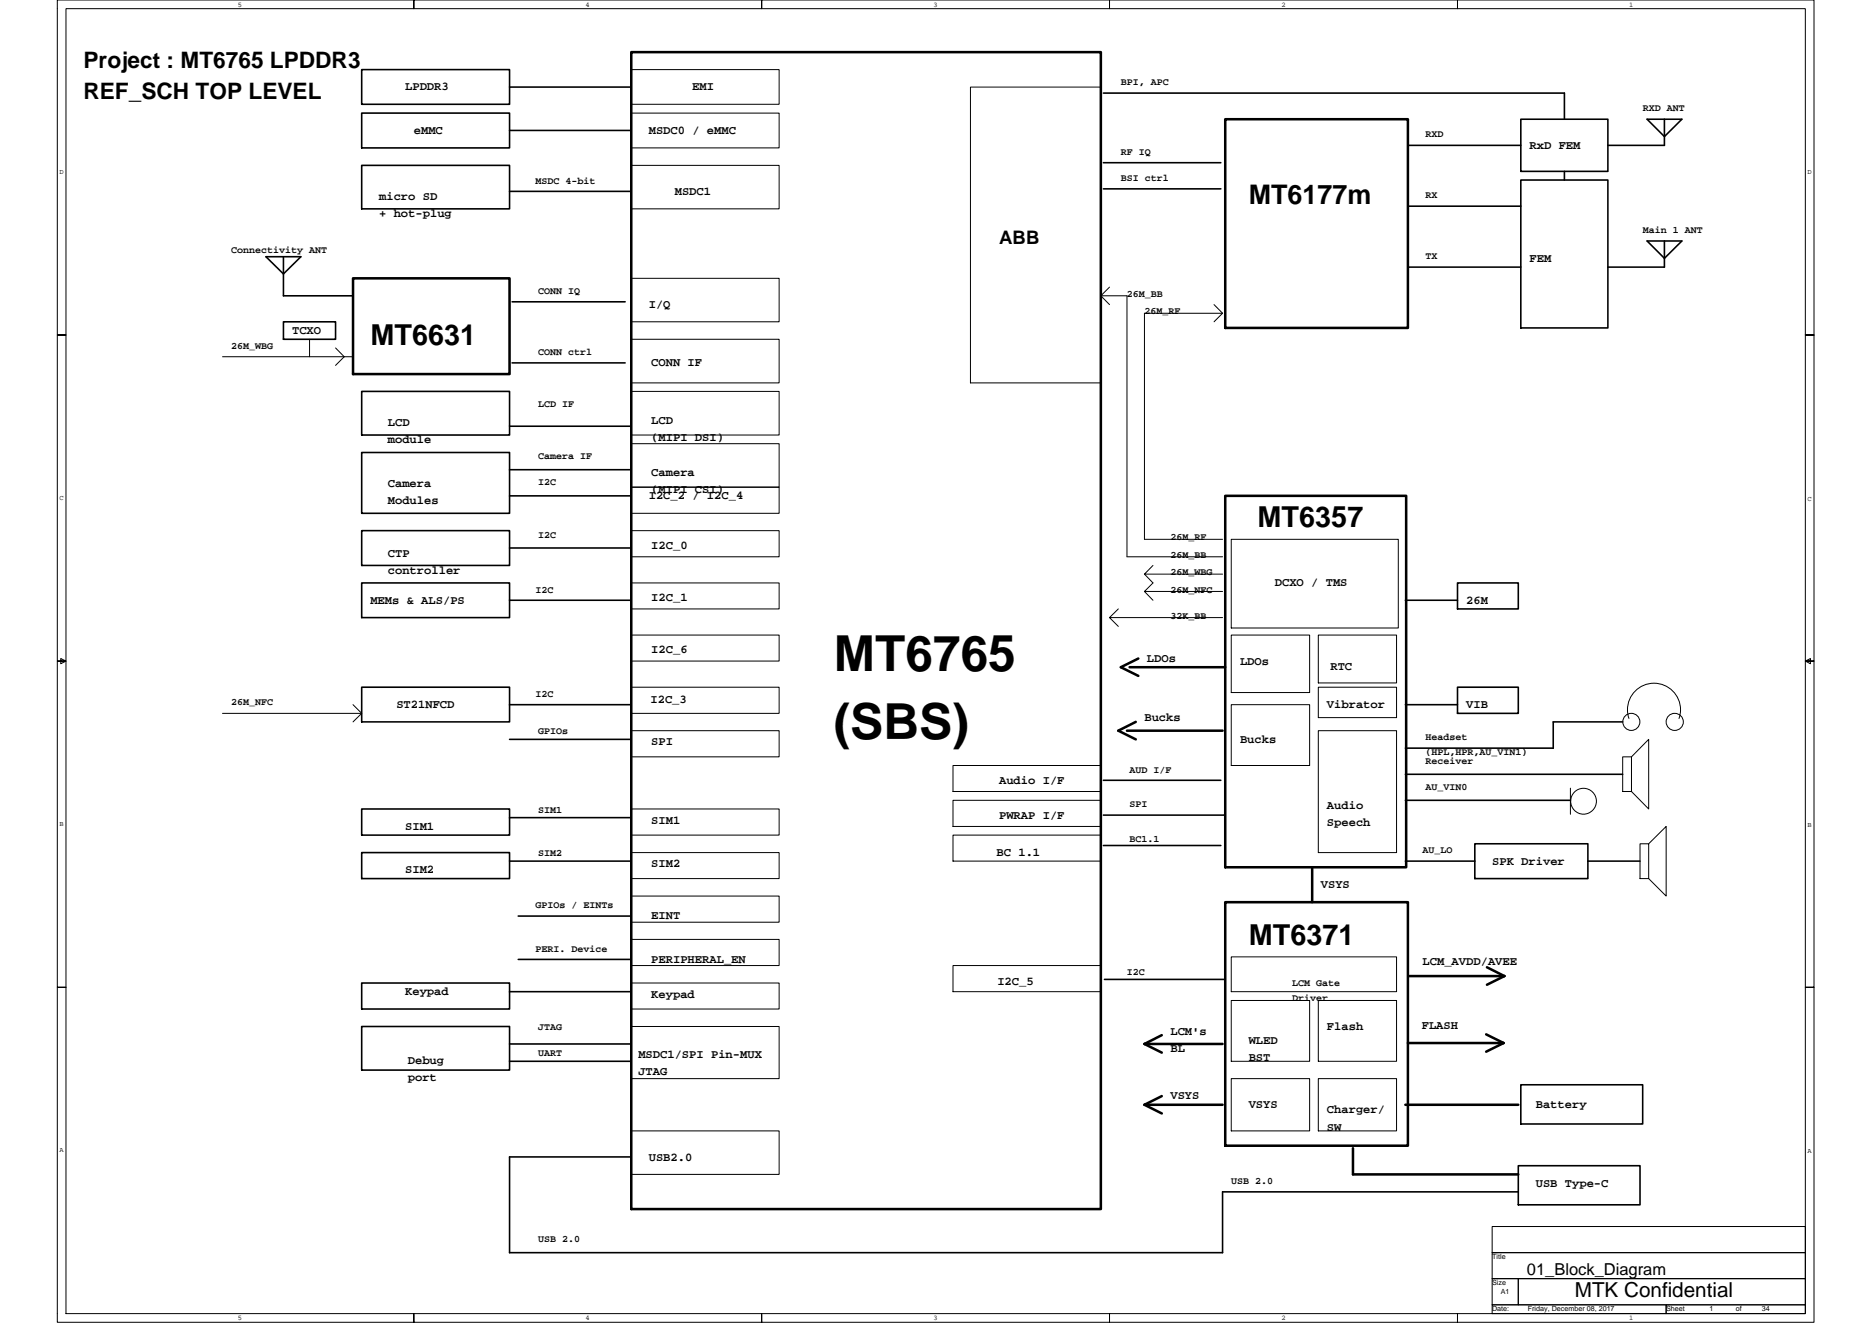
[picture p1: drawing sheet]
<svg xmlns="http://www.w3.org/2000/svg" width="297mm" height="210mm" viewBox="0 0 297 210" stroke-linecap="round" stroke-linejoin="round" font-family="sans-serif">
<g fill="none" stroke="#000" stroke-width=".25">
<path d="M57.4 17.9h23.5v5.6h-23.5zM57.4 11h23.5v5.6h-23.5zM80.9 13.8h19.3M175.2 14.8h73.2v4.1M241.4 18.9h13.9v8.3h-13.9zM261.5 18.9h5.5l-2.8 2.8zM264.2 18.9v4.2h-8.9M57.4 26.2h23.5v6.9h-23.5zM80.9 20.7h19.3M80.9 30.4h19.3M175.2 25.8h18.6M175.2 30h18.6"/>
<path d="M223.5 23.1h17.9M223.5 32.7h17.9M241.4 28.6h13.9v23.4h-13.9zM248.4 27.2v1.4M261.5 38.2h5.5l-2.8 2.8zM264.2 38.2v4.2h-8.9M42.2 40.7h5.6l-2.8 2.8zM45 40.7v6.2h11M45 51.1h8.3v2.7h-8.3zM81.3 47.9h17.9M81.3 57.6h17.9M223.5 42.4h17.9"/>
<path d="M57.4 62.1h23.5v6.9h-23.5zM57.4 71.8h23.5v9.7h-23.5zM80.9 67.6h19.3M80.9 74.5h19.3M80.9 78.7h19.3M57.4 84.2h23.5v5.5h-23.5zM57.4 92.5h23.5v5.5h-23.5zM80.9 87h19.3M80.9 95.3h19.3M223.1 95.3h8.3M231.4 92.5h9.6v4.1h-9.6zM57.4 109.1h23.5v5.5h-23.5z"/>
<path d="M80.9 111.8h19.3M80.9 117.3h19.3M223.1 111.8h8.3M231.4 109.1h9.6v4.1h-9.6zM257.6 114.6h-11v4.1h-23.5M57.4 128.4h23.5v4.1h-23.5zM57.4 135.3h23.5v4.1h-23.5zM80.9 129.8h19.3M80.9 136.7h19.3M175.2 129.4h19.3M175.2 134.2h18.6M175.2 123.8h18.6"/>
<path d="M223.1 136.7h11M223.1 122.9h34.5M223.1 127h26.2M234.1 133.9h18v5.5h-18zM252.1 136.7h8.3M57.4 156h23.5v4.1h-23.5zM80.9 157.4h19.3M82.3 145.4h17.9M82.3 152.3h17.9M175.3 155.4h19.1M57.4 162.9h23.5v6.9h-23.5zM80.9 165.7h19.3"/>
<path d="M80.9 168.4h19.3M241.4 172.2h19.4v6.2h-19.4zM100.2 183.6h-19.3v15.2h113.2v-9.6h46.9M241 185h19.4v6.2h-19.4z"/>
</g>
<g fill="none" stroke="#000" stroke-width=".16">
<path d="M9.1 0h56.6v1.4v-1.4h55.2v1.4v-1.4h55.2v1.4v-1.4h55.3v1.4v-1.4h56.6v53.2h-1.4h1.4v51.7h-1.4l.8-.4v.8l-.8-.4h1.4v51.8h-1.4h1.4v53.2h-56.6v-1.4v1.4h-55.3v-1.4v1.4h-55.2v-1.4v1.4h-55.2v-1.4v1.4h-56.6v-53.2h1.4h-1.4v-51.8h1.4l-.9-.4v.8l.9-.4h-1.4v-51.7h1.4h-1.4zM10.5 1.4h276.1v207.1h-276.1zM100.2 17.9h23.5v5.6h-23.5zM100.2 11h23.5v5.6h-23.5zM154.1 13.8h20.7v47h-20.7zM100.2 26.2h23.5v6.9h-23.5zM35.3 56.6h20.7M49.1 53.8v2.8M53.3 55.2l1.3 1.4-1.3 1.4M100.2 44.2h23.5v6.9h-23.5zM100.2 53.8h23.5v7h-23.5zM174.8 46.9h4.1v41.5h15.2"/>
<path d="M174.8 46.9l1.3 1.4M176.1 45.6l-1.3 1.3M192.7 48.3l1.4 1.4M194.1 49.7h-12.4v35.9h12.4M194.1 49.7l-1.4 1.4M100.2 62.1h23.5v6.9h-23.5zM100.2 70.4h23.5v6.9h-23.5zM100.2 77.3h23.5v4.2h-23.5zM100.2 84.2h23.5v4.2h-23.5zM100.2 92.5h23.5v4.1h-23.5zM177.5 96.6l-1.4 1.4M181.7 91.1l1.3 1.4-1.3 1.4h12.4"/>
<path d="M181.7 93.9l1.3 1.4M183 89.7l-1.3 1.4h12.4M194.1 98h-18l1.4 1.4M195.5 85.6h26.5v14.1h-26.5zM35.3 113.2h22.1M56 111.8l1.4 1.4M57.4 113.2l-1.4 1.4M100.2 109.1h23.5v4.1h-23.5zM100.2 116h23.5v4.1h-23.5zM100.2 100.8h23.5v4.1h-23.5zM195.5 100.8h12.4v9.1h-12.4zM195.5 111.8h12.4v9.7h-12.4z"/>
<path d="M209.3 100.8h12.4v7.6h-12.4zM209.3 109.1h12.4v4.8h-12.4zM209.3 116h12.4v19.3h-12.4zM258.6 114a4.2 4.2 0 0 1 4-5.6 4.2 4.2 0 0 1 3.9 5.6M100.2 128.4h23.5v4.1h-23.5zM100.2 135.3h23.5v4.1h-23.5zM151.3 121.5h23.5v4.1h-23.5zM151.3 127h23.5v4.2h-23.5zM151.3 132.5h23.5v4.2h-23.5zM249.3 125.1v4.1M257.6 120.1h1.4v5.5h-1.4zM259 120.1l2.7-2.8v11.1l-2.7-2.8"/>
<path d="M260.4 133.9h1.3v5.5h-1.3zM261.7 133.9l2.8-2.7v11l-2.8-2.8M100.2 142.2h23.5v4.2h-23.5zM100.2 156h23.5v4.1h-23.5zM100.2 149.1h23.5v4.1h-23.5zM151.3 153.2h23.5v4.2h-23.5zM195.5 151.9h26.2v5.5h-26.2zM195.5 158.8h12.4v9.6h-12.4zM209.3 158.8h12.4v9.6h-12.4zM100.2 162.9h23.5v8.3h-23.5zM100.2 179.5h23.5v6.9h-23.5zM195.5 171.2h12.4v8.3h-12.4z"/>
<path d="M209.3 171.2h12.4v8.3h-12.4zM236.9 194.7h49.7v4.1h-49.7zM236.9 198.8h49.7v4.1h-49.7zM236.9 207.1h27.6v1.4h-27.6zM236.9 202.9h4.1v4.2h-4.1zM241 202.9h45.6v4.2h-45.6zM264.5 207.1h22.1v1.4h-22.1z"/>
<circle cx="259" cy="114.6" r="1.36"/>
<circle cx="265.9" cy="114.6" r="1.36"/>
<circle cx="251.4" cy="127.2" r="2.05"/>
</g>
<g fill="none" stroke="#000" stroke-width=".4">
<path d="M100.2 8.3h74.6v183.6h-74.6zM194.5 18.9h29v33.1h-29zM56 44.2h24.9v15.2h-24.9zM194.5 78.7h28.7v58.9h-28.7zM178.9 116h15.2M179.3 105.9h15.2M180.3 114.6l-2.8 1.4 2.8 1.3M180.7 104.5l-2.8 1.4 2.8 1.4M208.3 137.6v5.6M194.5 143.2h29v38.6h-29zM223.6 154.9h15.2M236.1 153.5l2.7 1.4"/>
<path d="M238.8 154.9l-2.7 1.4M181.7 175.3h12.4M181.7 165.7h12.4M181.7 175.3l2.7 1.4M181.7 165.7l2.7 1.4M184.4 174l-2.7 1.3M184.4 164.3l-2.7 1.4M223.1 175.3h17.9M223.5 165.5h15.2M235.9 164.2l2.8 1.3M238.7 165.5l-2.8 1.4M214.8 182.2v4.2h26.2"/>
</g>
<g font-size="7.9">
<text x="132.4" y="106.4">MT6765</text>
<text x="132.4" y="117.3">(SBS)</text>
</g>
<g font-size="4.6">
<text x="58.8" y="54.7">MT6631</text>
<text x="199.6" y="83.7">MT6357</text>
<text x="198.2" y="149.9">MT6371</text>
</g>
<text font-size="4.3" x="198.2" y="32.3">MT6177m</text>
<g font-size="3.6">
<text x="13.2" y="10.8">Project : MT6765 LPDDR3</text>
<text x="13.2" y="15.7">REF_SCH TOP LEVEL</text>
</g>
<text font-size="3.3" x="250" y="205.8">MTK Confidential</text>
<text font-size="3" x="158.6" y="38.7">ABB</text>
<text font-size="2.6" x="242.4" y="202.4">01_Block_Diagram</text>
<g font-size="1.9">
<text x="64.3" y="14.4">LPDDR3</text>
<text x="109.9" y="14.4">EMI</text>
<text x="65.7" y="21.3">eMMC</text>
<text x="103" y="21.3">MSDC0 / eMMC</text>
<text x="242.8" y="23.6">RxD FEM</text>
<text x="60.2" y="31.7">micro SD</text>
<text x="60.2" y="34.5">+ hot-plug</text>
<text x="107.1" y="30.9">MSDC1</text>
<text x="242.8" y="41.6">FEM</text>
<text x="46.4" y="53">TCXO</text>
<text x="103" y="48.9">I/Q</text>
<text x="103.4" y="58.1">CONN IF</text>
<text x="61.6" y="67.6">LCD</text>
<text x="61.6" y="70.4">module</text>
<text x="103.4" y="67.2">LCD</text>
<text x="103.4" y="70">(MIPI DSI)</text>
<text x="61.6" y="77.3">Camera</text>
<text x="103.4" y="75.5">Camera</text>
<text x="61.6" y="80">Modules</text>
<text x="103" y="79.2">I2C_2 / I2C_4</text>
<text x="103.4" y="78.2">(MIPI CSI)</text>
<text x="61.6" y="88.4">CTP</text>
<text x="103.4" y="87.1">I2C_0</text>
<text x="58.8" y="95.8">MEMs &amp; ALS/PS</text>
<text x="61.6" y="91.1">controller</text>
<text x="103.4" y="95.4">I2C_1</text>
<text x="202.4" y="93.1">DCXO / TMS</text>
<text x="232.8" y="95.8">26M</text>
<text x="103.4" y="103.7">I2C_6</text>
<text x="182.1" y="105.1">LDOs</text>
<text x="196.9" y="105.5">LDOs</text>
<text x="211.2" y="106.3">RTC</text>
<text x="62.9" y="112.4">ST21NFCD</text>
<text x="103.3" y="111.6">I2C_3</text>
<text x="210.7" y="112.4">Vibrator</text>
<text x="232.8" y="112.4">VIB</text>
<text x="103.4" y="118.3">SPI</text>
<text x="181.7" y="114.4">Bucks</text>
<text x="196.9" y="117.9">Bucks</text>
<text x="158.6" y="124.4">Audio I/F</text>
<text x="64.3" y="131.7">SIM1</text>
<text x="103.4" y="130.7">SIM1</text>
<text x="158.6" y="129.9">PWRAP I/F</text>
<text x="210.7" y="128.4">Audio</text>
<text x="210.7" y="131.1">Speech</text>
<text x="103.4" y="137.6">SIM2</text>
<text x="158.2" y="135.9">BC 1.1</text>
<text x="236.9" y="137.2">SPK Driver</text>
<text x="64.3" y="138.6">SIM2</text>
<text x="209.7" y="141">VSYS</text>
<text x="103.4" y="145.9">EINT</text>
<text x="103.4" y="152.8">PERIPHERAL_EN</text>
<text x="225.8" y="153.1">LCM_AVDD/AVEE</text>
<text x="64.3" y="157.9">Keypad</text>
<text x="103.4" y="158.3">Keypad</text>
<text x="158.3" y="156.3">I2C_5</text>
<text x="101.3" y="167.9">MSDC1/SPI Pin-MUX</text>
<text x="185.8" y="164.3">LCM's</text>
<text x="185.8" y="167">BL</text>
<text x="198.2" y="165.7">WLED</text>
<text x="210.7" y="163.5">Flash</text>
<text x="225.7" y="163.3">FLASH</text>
<text x="64.7" y="168.9">Debug</text>
<text x="64.7" y="171.6">port</text>
<text x="101.3" y="170.6">JTAG</text>
<text x="198.2" y="168.4">BST</text>
<text x="185.8" y="174.5">VSYS</text>
<text x="198.2" y="175.9">VSYS</text>
<text x="210.7" y="176.7">Charger/</text>
<text x="210.7" y="179.4">SW</text>
<text x="243.8" y="175.9">Battery</text>
<text x="103" y="184.2">USB2.0</text>
<text x="243.8" y="188.3">USB Type-C</text>
</g>
<g font-size="1.6">
<text x="177.9" y="13.5">BPI, APC</text>
<text x="260.8" y="17.7">RXD ANT</text>
<text x="226.3" y="21.8">RXD</text>
<text x="85" y="29.1">MSDC 4-bit</text>
<text x="177.9" y="28.7">BSI ctrl</text>
<text x="177.9" y="24.6">RF IQ</text>
<text x="226.3" y="31.5">RX</text>
<text x="36.7" y="40.2">Connectivity ANT</text>
<text x="226.3" y="41.1">TX</text>
<text x="260.8" y="37">Main 1 ANT</text>
<text x="85.4" y="46.7">CONN IQ</text>
<text x="178.9" y="47.1">26M_BB</text>
<text x="181.7" y="49.8">26M_RF</text>
<text x="36.7" y="55.4">26M_WBG</text>
<text x="85.4" y="56.3">CONN ctrl</text>
<text x="85.4" y="64.6">LCD IF</text>
<text x="85.4" y="72.9">Camera IF</text>
<text x="85.4" y="77">I2C</text>
<text x="85.4" y="85.3">I2C</text>
<text x="185.8" y="88.5">26M_BB</text>
<text x="185.8" y="85.7">26M_RF</text>
<text x="85" y="94">I2C</text>
<text x="185.8" y="91.3">26M_WBG</text>
<text x="185.8" y="94">26M_NFC</text>
<text x="185.8" y="98.2">32K_BB</text>
<text x="36.7" y="112">26M_NFC</text>
<text x="85" y="110.6">I2C</text>
<text x="85.4" y="116.5">GPIOs</text>
<text x="226.3" y="117.5">Headset</text>
<text x="226.3" y="119.8">(HPL,HPR,AU_VIN1)</text>
<text x="179.3" y="122.6">AUD I/F</text>
<text x="226.3" y="121.2">Receiver</text>
<text x="226.3" y="125.3">AU_VIN0</text>
<text x="85.4" y="129">SIM1</text>
<text x="179.3" y="128.1">SPI</text>
<text x="85.4" y="135.9">SIM2</text>
<text x="179.3" y="133.7">BC1.1</text>
<text x="225.8" y="135.4">AU_LO</text>
<text x="85" y="144.1">GPIOs / EINTs</text>
<text x="85" y="151">PERI. Device</text>
<text x="178.9" y="154.8">I2C</text>
<text x="205.1" y="156.6">LCM Gate</text>
<text x="205.1" y="158.8">Driver</text>
<text x="85.4" y="167.6">UART</text>
<text x="85.4" y="163.5">JTAG</text>
<text x="195.5" y="187.9">USB 2.0</text>
<text x="85.4" y="197.2">USB 2.0</text>
</g>
<g font-size="1.1">
<text x="37.7" y="1">5</text>
<text x="93" y="1">4</text>
<text x="148.2" y="1">3</text>
<text x="203.4" y="1">2</text>
<text x="258.7" y="1">1</text>
<text x="9.4" y="27.6">D</text>
<text x="286.9" y="27.7">D</text>
<text x="9.4" y="79.3">C</text>
<text x="286.9" y="79.5">C</text>
<text x="9.4" y="131.1">B</text>
<text x="286.9" y="131.3">B</text>
<text x="9.4" y="182.9">A</text>
<text x="286.9" y="183">A</text>
<text x="236.9" y="199.8">Title</text>
<text x="236.9" y="203.9">Size</text>
<text x="37.7" y="209.5">5</text>
<text x="93" y="209.5">4</text>
<text x="148.2" y="209.5">3</text>
<text x="203.4" y="209.5">2</text>
<text x="236.9" y="208.1">Date:</text>
<text x="238.3" y="205.3">A1</text>
<text x="242.6" y="208.1">Friday, December 08, 2017</text>
<text x="258.7" y="209.5">1</text>
<text x="264.5" y="208.1">Sheet</text>
<text x="271.4" y="208.1">1</text>
<text x="275.6" y="208.1">of</text>
<text x="279.7" y="208.1">34</text>
</g>
</svg>
